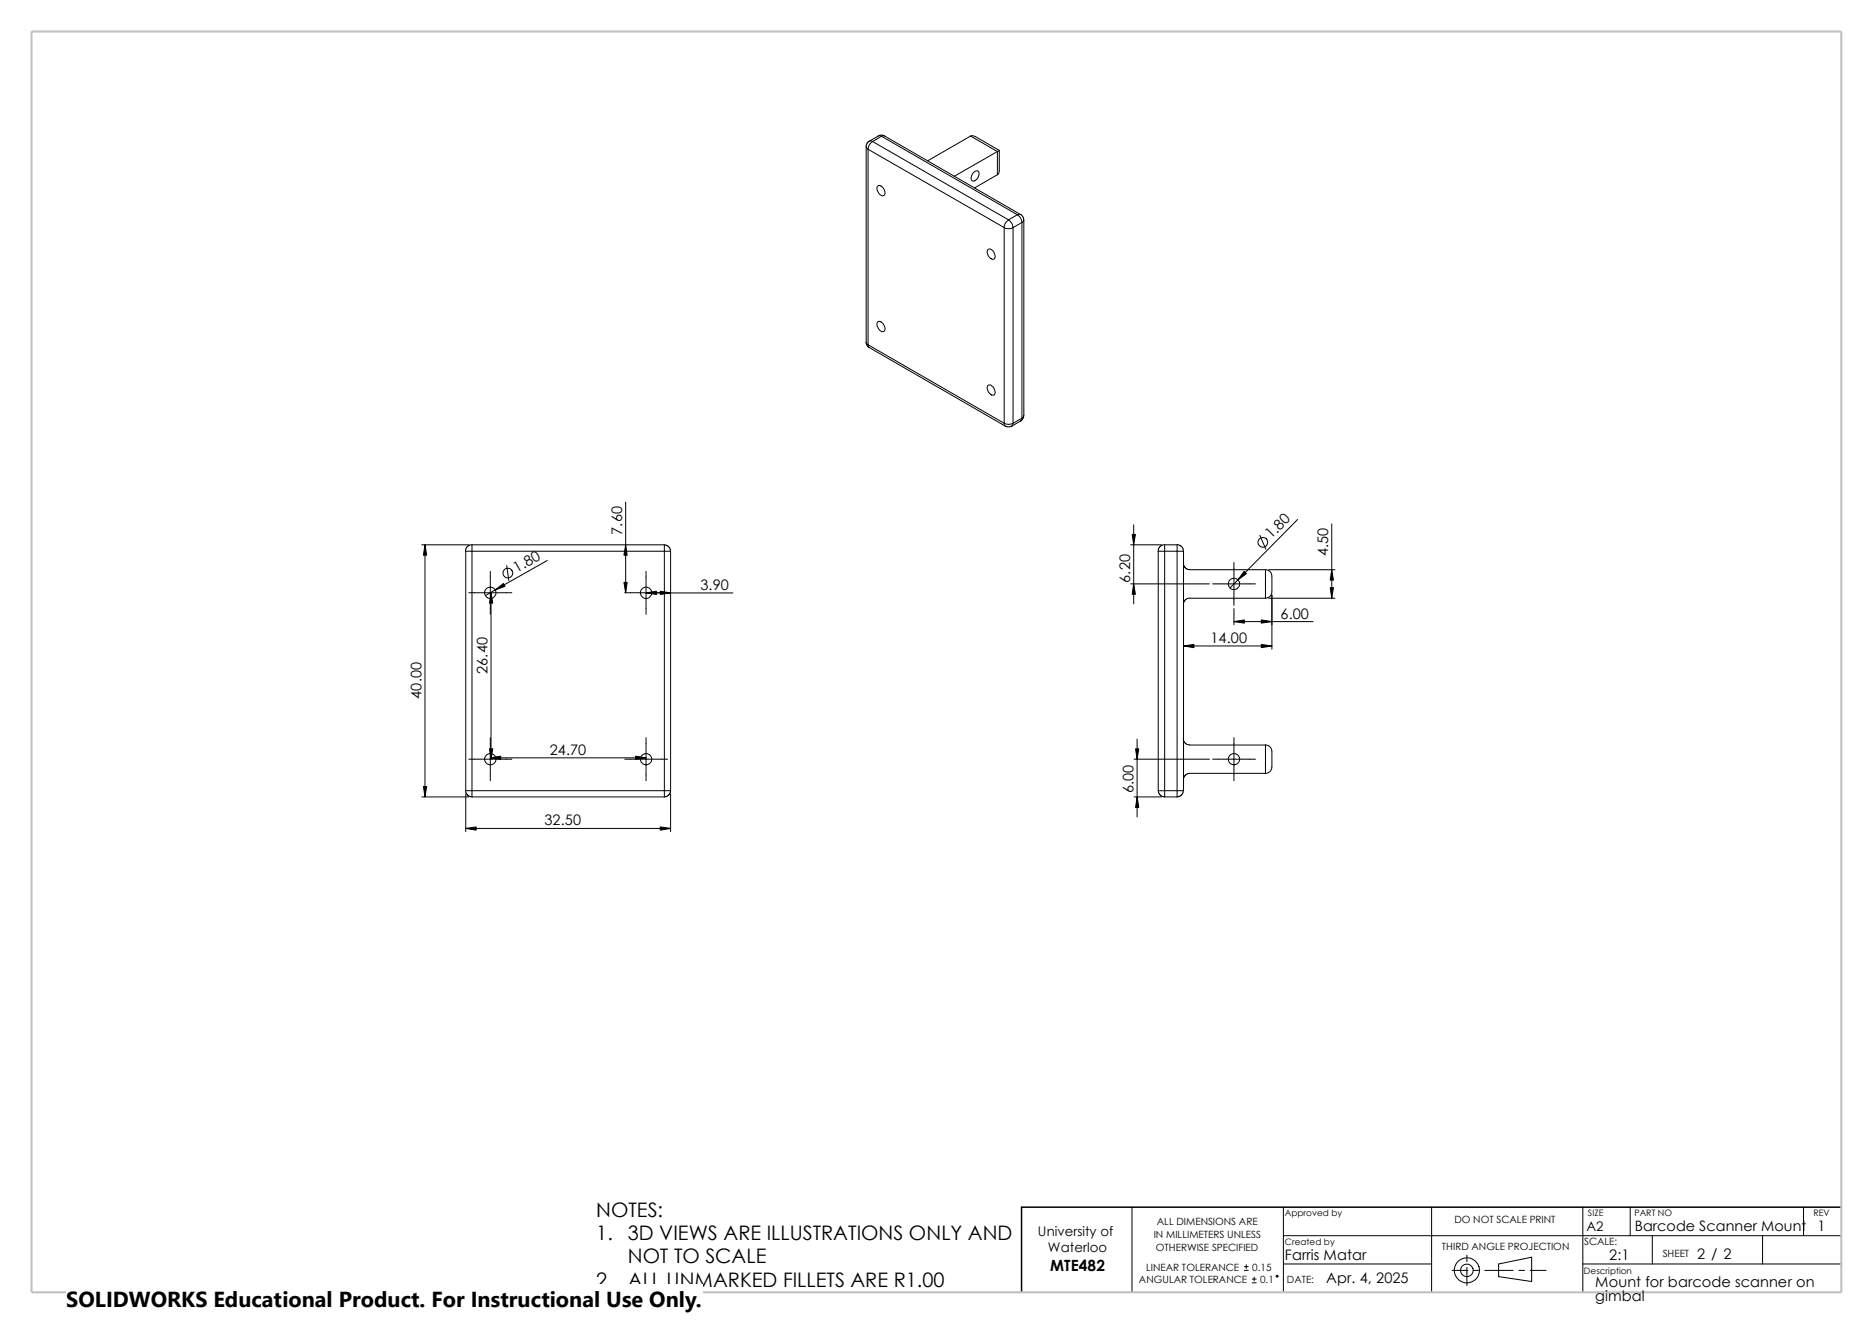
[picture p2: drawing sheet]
<svg xmlns="http://www.w3.org/2000/svg" width="420mm" height="297mm" viewBox="0 0 420 297" stroke-linecap="round" stroke-linejoin="round" font-family="sans-serif">
<g fill="none" stroke="#000" stroke-width=".22">
<path d="M194.2 32.9l.4 .6M194.2 32.9v43.9M194.6 33.5l30.6 17.6M194.6 33.5v43.8M194.9 31.7l-.5 .5-.2 .7M194.9 31.7l.4-.1 .4 .1M195.7 31.7a2.09 2.09 0 0 0-1.1 1.8M195.7 31.7l30.4 17.6M196.9 30.5l.8 .1M196.9 30.5l-2 1.2M196.9 30.5l1-.2 .5 .2M197.7 30.6l-2 1.1"/>
<path d="M197.7 30.6l30.4 17.6M198.4 30.5l30.5 17.6-.8 .1M198.4 30.5l-.7 .1M217.6 30.5l.5-.1 .6 .2 5.4 3.1M217.6 30.5l-9.6 5.6M217.6 30.5l6 3.5M218.3 38.7a.66 .66 0 0 1 .7-.4 .66 .66 0 0 1 .5 .6 1.47 1.47 0 0 1-1.5 1.7 1.4 1.4 0 0 1 .3-1.9zM223.6 34l-9.6 5.5M223.6 34v5.2M223.6 39.2l-5.1 3M224.1 33.7l-.5 .3M224.1 33.7v4.7l-.5 .8"/>
<path d="M196.8 41.8a1.12 1.12 0 0 1 1.5 .9 .73 .73 0 0 1 .2 .8 .73 .73 0 0 1-.8 .4 1.84 1.84 0 0 1-.9-2.1zM221.6 55.9a1.42 1.42 0 0 1 1.3 .8 1.42 1.42 0 0 1-.1 1.5 1.55 1.55 0 0 1-1.2-2.3zM225.2 51.1a2.07 2.07 0 0 0 2 0M225.2 51.1v43.9M226.1 49.3a2.07 2.07 0 0 0-.9 1.8M226.1 49.3a2.26 2.26 0 0 1 1.1 1.8M227.2 51.1v43.9M228.1 48.2l-2 1.1M228.1 48.2a2.26 2.26 0 0 1 1.1 1.7M228.9 48.1l.4 .4 .3 .9M229.2 49.9l-2 1.2M229.2 49.9v43.9"/>
<path d="M229.6 49.4l-.4 .5M229.6 49.4v43.8M194.2 76.8l.2 .8 .5 .4M194.2 76.8l.4 .5M194.6 77.3l.3 .7 30.5 17.6M194.6 77.3l30.6 17.7M196.8 72.3a1.11 1.11 0 0 1 1.5 .9 .71 .71 0 0 1 0 1.1 .71 .71 0 0 1-1.1-.3 1.57 1.57 0 0 1-.4-1.7zM221.6 86.4a1.42 1.42 0 0 1 1.3 .7 1.42 1.42 0 0 1-.1 1.5 1.55 1.55 0 0 1-1.2-2.2zM225.2 95a2.07 2.07 0 0 0 2 0M225.2 95l.2 .6M225.4 95.6l.4 .2 1.1-.2M227.2 95l-.3 .6"/>
<path d="M228.9 94.4l-2 1.2M229.2 93.8l-.3 .6M229.2 93.8l-2 1.2M229.5 93.2l-.1 .7-.5 .5M229.6 93.2l-.4 .6M140.3 112.6v20.4M254.2 117.7v17.8M291 116.5l-15.2 15.4M298.6 117.5v16.7M94.6 122.2h10.5M95.3 122.2v56.6M105.1 133h9.7"/>
<path d="M105.8 123.7h43.2M105.8 122.2h43.2M105.8 123.7v53.7M105.8 122.2v1.5M105.8 123.7h-1.4v53.7M105.8 122.2l-.5 .1-.5 .3-.4 1.1M109.9 128.2v9.6M110.1 133v37.3M113.6 126.9l.5 3.3M122.7 125.7l-13.9 7.9M140.1 133h9.6M144.9 128.2v9.6"/>
<path d="M144.9 133h19.4M149 122.2v1.5M149 123.7v53.7M149 123.7h1.4M149 122.2l.6 .2 .5 .4 .3 .9M150.4 123.7v53.7M253.5 122.2h6.9M253.5 131h17.7M261.2 123.7h-1.5v53.7M261.2 122.2v1.5M261.2 122.2l-.6 .1-.5 .3-.4 1.1M261.2 122.2h2.7v1.5"/>
<path d="M261.2 123.7h2.7M261.2 123.7v53.7M263.9 123.7h1.5M263.9 122.2l1.1 .4 .4 1.1M263.9 123.7v53.7M265.3 126.4l.2 .6 .4 .5 .9 .3h17M265.4 123.7v53.7h-1.5M266.8 134.2h-.5l-.7 .5-.2 .9M266.8 134.2h17M271.9 131h9.6M276.7 126.2v9.6M276.7 136.5v3.7"/>
<path d="M276.7 139.4h17.7M282.5 120.1l1.3 3.1M283.8 127.8v6.4M283.8 127.8a1.43 1.43 0 0 1 1.4 1.4v3.6a1.43 1.43 0 0 1-1.4 1.4M284.5 127.8h14.8M284.5 134.2h14.8M285.2 133.5v12.1M265.4 144.9h19.8M94.6 178.8h10.5M104.4 177.4h1.4M104.4 178.1v8.5M104.4 177.4l.3 .8 .6 .5 .5 .1"/>
<path d="M105.1 170.3h9.7M105.8 177.4h43.2M105.8 178.8h43.2M105.8 177.4v1.4M109.9 165.5v9.6M109.9 170h35M140.1 170.3h9.6M144.9 165.5v9.6M149 177.4v1.4M149 177.4h1.4M150.4 177.4l-.4 .9-.6 .4-.4 .1M150.4 178.1v8.5"/>
<path d="M254.3 178.8h6.1M254.3 170.3h16.9M255 165.8v17.5M259.7 177.4h1.5M259.7 177.4l.2 .6 .4 .5 .9 .3M261.2 177.4v1.4M261.2 177.4h2.7M261.2 178.8h2.7M263.9 177.4v1.4M265.3 165.7l.4 1 1.1 .4h17M265.3 177.4l-.3 .9-.6 .4-.5 .1M271.9 170.3h9.6"/>
<path d="M276.7 165.5v9.6M283.8 173.5h-17l-.5 .1-.7 .4-.2 .9M283.8 167.1v6.4M283.8 167.1a1.43 1.43 0 0 1 1.4 1.4v3.6a1.43 1.43 0 0 1-1.4 1.4M104.4 185.8h46M253.8 270.8v19.1M287.8 277.2h125.1M287.8 270.8v19.1M321 270.8v19.1M354.9 270.8v19.1M365.5 270.8v6.4M370.5 277.2v6.3"/>
<path d="M395.2 277.2v6.3M404.4 270.8v6.4M279 285h.9M279 284.1h.9M279.4 283.7v.9M280.8 287.8h.9M280.8 286.9h.9M281.2 286.5v.9M287.8 283.5h33.2M325.6 285h3.5M328.9 281.6v1.4M328.9 284.3v4.1"/>
<path d="M330.4 285h1.3M333 285h6.3M336 283.5l7.5-1.5v5.5l-7.5-1.1zM340.6 285h1.2M343.1 285h3.6M354.9 283.5h58"/>
<circle cx="109.9" cy="133" r="1.27"/>
<circle cx="113.9" cy="128.6" r="1.1"/>
<circle cx="144.9" cy="133" r="1.27"/>
<circle cx="276.7" cy="131" r="1.27"/>
<circle cx="283.2" cy="121.7" r="1.11"/>
<circle cx="109.9" cy="170.3" r="1.27"/>
<circle cx="144.9" cy="170.3" r="1.27"/>
<circle cx="276.7" cy="170.3" r="1.27"/>
<circle cx="286.4" cy="286.3" r=".21"/>
<circle cx="328.9" cy="285" r="1.42"/>
<circle cx="328.9" cy="285" r="2.83"/>
</g>
<path d="M412.9 270.8h-183.8v19.1" fill="none" stroke="#000" stroke-width=".34"/>
<path d="M7.1 7.1h405.8v282.8h-405.8z" fill="none" stroke="#c0c0c0" stroke-width=".47"/>
<g fill="#000" stroke="#000" stroke-width=".22">
<path d="M95.3 122.2l.4 2.3h-.7zM110.1 133l.4 2.3h-.7zM111 132.3l1.9-1.4 .3 .6zM139.9 130.6h.7l-.3 2.4zM140.3 122.2l.3 2.3h-.7zM144.9 133l2.3-.4v.7zM148 132.6l2.4 .4-2.4 .3zM253.9 119.9h.7l-.4 2.3zM254.2 131l.4 2.3h-.7zM276.7 139.4l2.3-.3v.7zM279 128.2l.5 .5-1.9 1.4zM282.8 139.1l2.4 .3-2.4 .4z"/>
<path d="M298.3 131.8h.7l-.4 2.4zM298.6 127.8l.4 2.3h-.7zM265.4 144.9l2.3-.3v.7zM282.8 144.6l2.4 .3-2.4 .4zM95 176.4h.7l-.4 2.4zM109.9 170l2.4-.4v.7zM109.8 168h.7l-.4 2.3zM142.5 169.6l2.4 .4-2.4 .3zM254.6 168h.8l-.4 2.3zM255 178.8l.4 2.3h-.8zM104.4 185.8l2.4-.3v.7zM148 185.5l2.4 .3-2.4 .4z"/>
</g>
<path d="M14.9 288.1h142.6v8.9h-142.6z" fill="#fff"/>
<text font-size="4.9" x="14.9" y="293.3">SOLIDWORKS Educational Product. For Instructional Use Only.</text>
<g font-size="4.5">
<text x="133.7" y="273.1">NOTES:</text>
<text x="133.7" y="278.3">1.</text>
<text x="140.8" y="278.3">3D VIEWS ARE ILLUSTRATIONS ONLY AND</text>
<text x="140.8" y="283.4">NOT TO SCALE</text>
<text x="133.7" y="288.6">2.</text>
<text x="140.8" y="288.6">ALL UNMARKED FILLETS ARE R1.00</text>
</g>
<text font-size="3.5" x="235.5" y="285">MTE482</text>
<g font-size="3.3">
<text x="139.5" y="119.9" transform="rotate(-90 139.5 119.9)">7.60</text>
<text x="285" y="121" transform="rotate(-45 285 121)">1.80</text>
<text x="297.8" y="124.8" transform="rotate(-90 297.8 124.8)">4.50</text>
<text x="115.9" y="128.4" transform="rotate(-30 115.9 128.4)">1.80</text>
<text x="253.4" y="130.7" transform="rotate(-90 253.4 130.7)">6.20</text>
<text x="157.1" y="132.3">3.90</text>
<text x="287.2" y="138.8">6.00</text>
<text x="271.5" y="144.2">14.00</text>
<text x="109.3" y="151.2" transform="rotate(-90 109.3 151.2)">26.40</text>
<text x="94.5" y="156.7" transform="rotate(-90 94.5 156.7)">40.00</text>
<text x="123.3" y="169.3">24.70</text>
<text x="254.2" y="177.9" transform="rotate(-90 254.2 177.9)">6.00</text>
<text x="122.1" y="185.2">32.50</text>
<text x="407.5" y="276.1">1</text>
<text x="288.1" y="282.7">Farris Matar</text>
<text x="297.4" y="287.8">Apr. 4, 2025</text>
<text x="360.8" y="282.7">2:1</text>
<text x="380.5" y="282.3">2 / 2</text>
<text x="357.7" y="288.6">Mount for barcode scanner on</text>
<text x="357.7" y="291.8">gimbal</text>
</g>
<text font-size="3.2" x="366.6" y="276.1">Barcode Scanner Mount</text>
<g font-size="3">
<text x="232.7" y="277.2">University of</text>
<text x="235" y="280.9">Waterloo</text>
<text x="355.7" y="276.1">A2</text>
</g>
<g font-size="2.2">
<text x="259.4" y="274.7">ALL DIMENSIONS ARE</text>
<text x="326.1" y="274.4">DO NOT SCALE PRINT</text>
<text x="258.7" y="277.7">IN MILLIMETERS UNLESS</text>
<text x="259.2" y="280.7">OTHERWISE SPECIFIED</text>
<text x="323.3" y="280.4">THIRD ANGLE PROJECTION</text>
<text x="355.2" y="279.3">SCALE:</text>
<text x="372.8" y="282">SHEET</text>
<text x="255.4" y="287.9">ANGULAR TOLERANCE</text>
<text x="257" y="285">LINEAR TOLERANCE</text>
<text x="280.8" y="285">0.15</text>
<text x="282.6" y="287.9">0.1</text>
<text x="288.6" y="287.9">DATE:</text>
</g>
<g font-size="2">
<text x="288.1" y="272.8">Approved by</text>
<text x="356.1" y="272.7">SIZE</text>
<text x="366.5" y="272.7">PART NO</text>
<text x="406.6" y="272.7">REV</text>
<text x="288.1" y="279.2">Created by</text>
<text x="355.2" y="285.7">Description</text>
</g>
</svg>
